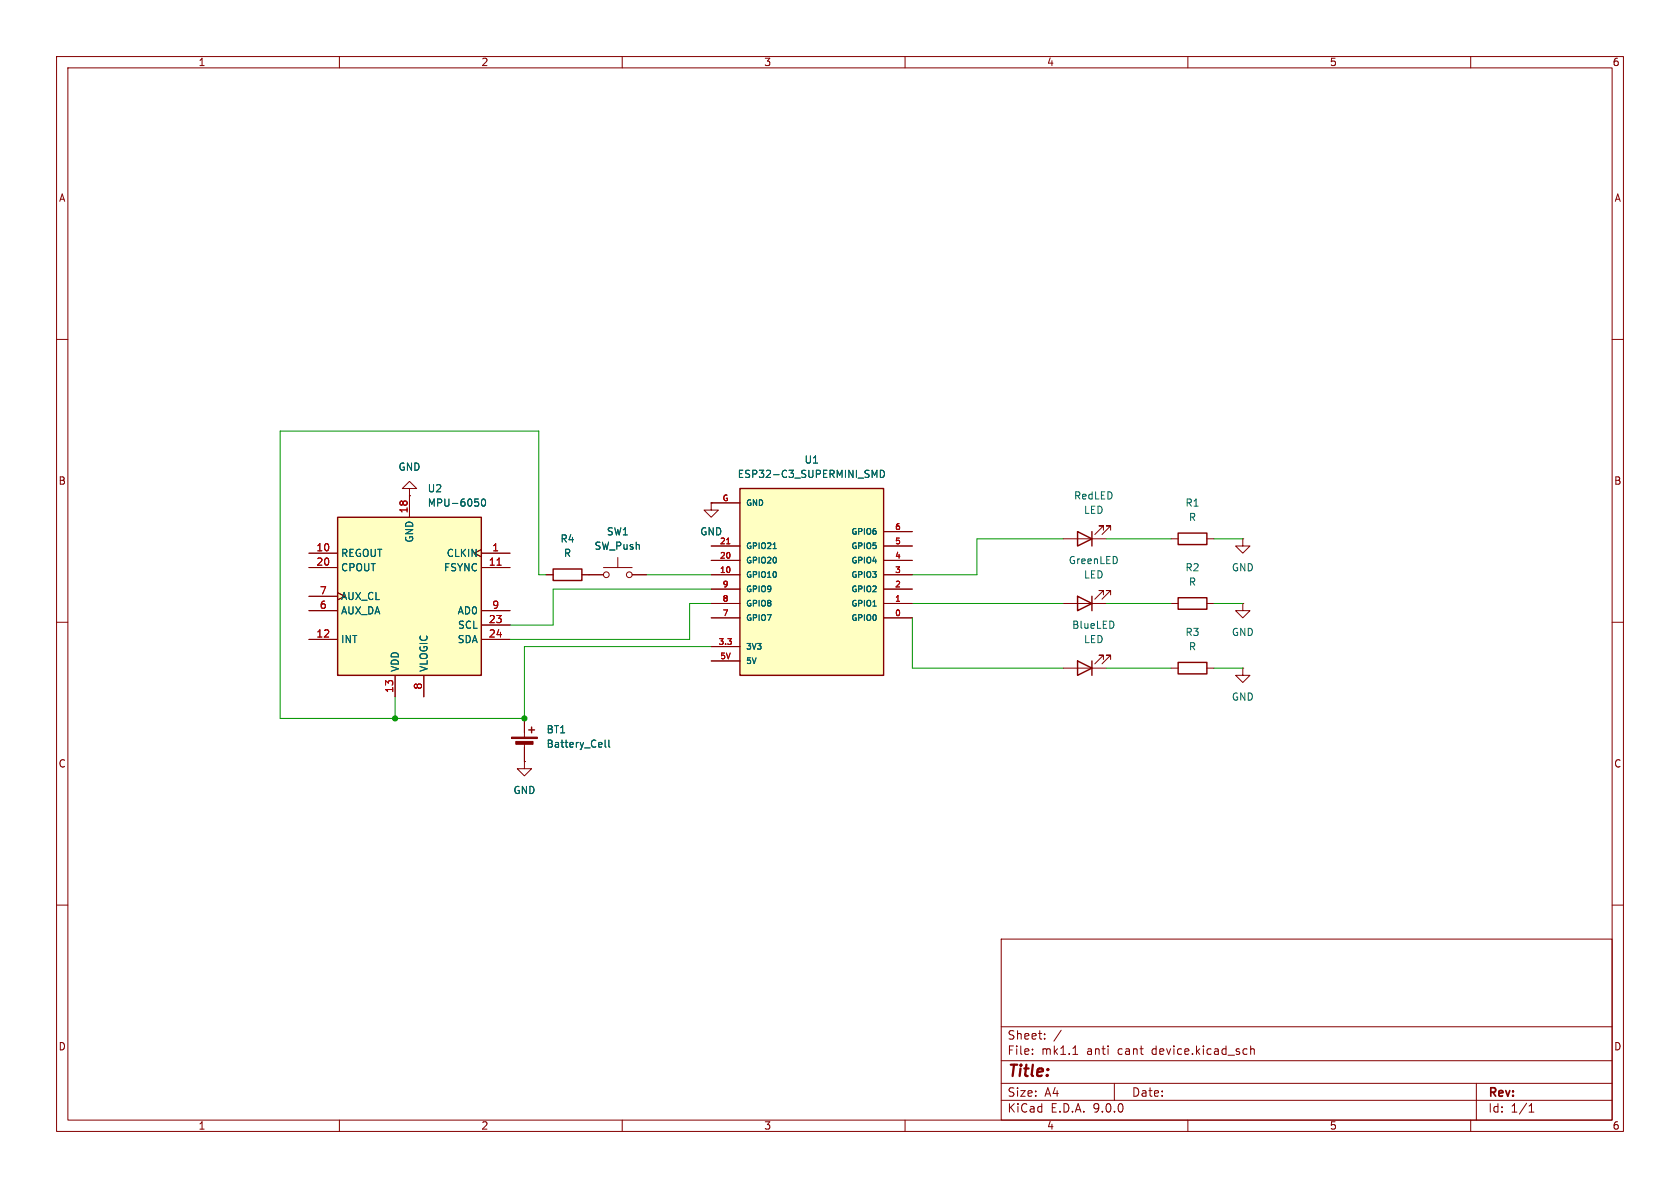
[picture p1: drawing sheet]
<svg xmlns="http://www.w3.org/2000/svg" width="297mm" height="210mm" viewBox="0 0 297 210" stroke-linecap="round" stroke-linejoin="round" font-family="sans-serif">
<g fill="none" stroke="#840000" stroke-width=".18">
<path d="M10 10h277v190h-277zM12 12h273v186h-273zM60 10v2M110 10v2M160 10v2M210 10v2M260 10v2M10 60h2M285 60h2M72.4 86.4h1.3l-1.3-1.3-1.3 1.3h1.3v1.2M72.4 87.6h.1M109.2 98.6v1.7"/>
<path d="M125.7 88.9v1.3h1.3l-1.3 1.2-1.2-1.2h1.2M125.7 88.9h.1M10 110h2M96.5 101.6h1.3M102.9 101.6h3.8M106.7 100.3h5.1M111.8 101.6h2.5M219.7 118.1v1.3h1.3l-1.3 1.3-1.3-1.3h1.3M219.7 118.1h.1M219.7 106.7v1.3h1.3l-1.3 1.2-1.3-1.2h1.3M219.7 106.7h.1M285 110h2"/>
<path d="M92.7 134.6v1.3h1.3l-1.3 1.3-1.3-1.3h1.3M92.7 134.6h.1M92.7 127v3.3M92.7 131.3v3.3M10 160h2M177 166h108v32h-108zM285 160h2M60 198v2M110 198v2M160 198v2M177 194.5h108M177 191.5h108"/>
<path d="M177 187.5h108M177 181.5h108M182.5 186.3v.1M182.5 185.5v.1M184.7 183.6v.1M184.7 182.8v.1M187.6 182.1l-1.3 2M189.7 186.4h.8M190 185.1l.1-.2v1.5M197 191.5v3M210 198v2M220.3 185.4l.2 .1"/>
<path d="M220.5 186.3l-.2 .1M221.1 184.9v1.5M221.1 185.5l.2-.1 .4 .1v.9M260 198v2M261 191.5v6.5M270.3 196.6h.9M270.3 195.5l.4-.4v1.5"/>
<circle cx="107.2" cy="101.6" r=".51"/>
<circle cx="111.3" cy="101.6" r=".51"/>
</g>
<g fill="#840000" stroke="#840000" stroke-width=".18">
<path d="M90.4 130.3h4.6v.3h-4.6z"/>
<path d="M91.2 131.1h3v.5h-3z"/>
</g>
<path d="M97.8 100.6h5.1v2h-5.1zM93.5 129h1M94 128.5v1" fill="none" stroke="#840000" stroke-width=".25"/>
<path d="M107 130.8v1.1l.2 .2M107.6 130.8v1.1l.2 .2" fill="none" stroke="#006464" stroke-width=".18"/>
<path d="M59.7 91.4h25.4v28h-25.4z" fill="#ffffc2"/>
<path d="M59.7 91.4h25.4v28h-25.4zM190.5 94l2.5 1.3-2.5 1.2zM193 94v2.5M208.3 94.2h5.1v2.1h-5.1zM190.5 116.8l2.5 1.3-2.5 1.3zM190.5 105.4l2.5 1.3-2.5 1.3zM193 105.4v2.6M193 116.8v2.6M208.3 117.1h5.1v2h-5.1zM208.3 105.7h5.1v2h-5.1z" fill="none" stroke="#840000" stroke-width=".25"/>
<g fill="none" stroke="#840000" stroke-width=".18">
<path d="M54.6 97.8h5.1M72.4 87.6v3.8M85.1 97.2l-1.3 .6 1.3 .6M85.1 97.8h5.1M188 95.3h7.6M195.1 93.7v-.7h-.8h.8l-1.6 1.5M196.3 93.7v-.7h-.7h.7l-1.5 1.5M207 95.3h1.3M213.4 95.3h1.2M219.7 95.3v1.2h1.3l-1.3 1.3-1.3-1.3h1.3M219.7 95.3h.1M54.6 113h5.1"/>
<path d="M54.6 108h5.1M54.6 100.3h5.1M54.6 105.4h5.1M69.8 119.4v3.8M74.9 119.4v3.8M85.1 113h5.1M85.1 110.5h5.1M85.1 108h5.1M85.1 100.3h5.1M188 118.1h7.6M188 106.7h7.6M195.1 116.6v-.8h-.8h.8l-1.6 1.5"/>
<path d="M195.1 105.2v-.8h-.8h.8l-1.6 1.5M196.3 116.6v-.8h-.7h.7l-1.5 1.5M196.3 105.2v-.8h-.7h.7l-1.5 1.5M207 118.1h1.3M207 106.7h1.3M213.4 118.1h1.2M213.4 106.7h1.2"/>
</g>
<path d="M87.9 99.9h.7" fill="none" stroke="#a90000" stroke-width=".18"/>
<path d="M84 88.2h.6M84.5 88.8l.1 .1-.1 .5M85.2 88.3l.2-.1a.68 .68 0 0 1 .5 .6 .68 .68 0 0 1-.5 .7l-.2-.1-.1-.4z" fill="none" stroke="#006464" stroke-width=".18"/>
<path d="M130.8 86.4h25.4v33h-25.4z" fill="#ffffc2"/>
<path d="M130.8 86.4h25.4v33h-25.4z" fill="none" stroke="#840000" stroke-width=".25"/>
<g fill="none" stroke="#840000" stroke-width=".18">
<path d="M54.6 97.8h5.1M72.4 87.6h.1M72.4 87.6v3.8M85.1 97.2l-1.3 .6 1.3 .6M85.1 97.8h5.1M125.7 88.9h.1M125.7 99.1h5.1M125.7 96.5h5.1M125.7 88.9h5.1M156.2 99.1h5.1M156.2 96.5h5.1M156.2 94h5.1"/>
<path d="M54.6 113h5.1M54.6 108h5.1M54.6 100.3h5.1M54.6 105.4h5.1M69.8 119.4v3.8M74.9 119.4v3.8M85.1 113h5.1M85.1 110.5h5.1M85.1 108h5.1M85.1 100.3h5.1M96.5 101.6h1.3M102.9 101.6h3.8"/>
<path d="M111.8 101.6h2.5M125.7 109.2h5.1M125.7 106.7h5.1M125.7 104.1h5.1M125.7 101.6h5.1M125.7 116.8h5.1M125.7 114.3h5.1M156.2 109.2h5.1M156.2 106.7h5.1M156.2 104.1h5.1M156.2 101.6h5.1M92.7 134.6h.1"/>
<path d="M92.7 127v2.5M92.7 132.1v2.5"/>
</g>
<path d="M84 88.2h.6M84.5 88.8l.1 .1-.1 .5M85.2 88.3l.2-.1a.68 .68 0 0 1 .5 .6 .68 .68 0 0 1-.5 .7l-.2-.1-.1-.4zM136.7 97h.5M154.6 84l.4-.9v1.3M155.6 83.1a.64 .64 0 0 1 .8 .7 .64 .64 0 0 1-.8 .6zM107 130.8v1.1l.2 .2M107.6 130.8v1.1l.2 .2" fill="none" stroke="#006464" stroke-width=".18"/>
<path d="M87.9 99.9h.7M128.5 96.1h.5" fill="none" stroke="#a90000" stroke-width=".18"/>
<g fill="none" stroke="#009600" stroke-width=".18">
<path d="M188 95.3h-15.3v6.3h-11.4M195.6 95.3h11.4M214.6 95.3h5.1M96.5 101.6h-1.3v-25.4h-45.7v50.8h43.2v-12.7h33M114.3 101.6h11.4M125.7 106.7h-3.8v6.3h-31.7M125.7 104.1h-27.9v6.4h-7.6M161.3 106.7h26.7M161.3 109.2v8.9h26.7M195.6 106.7h11.4M195.6 118.1h11.4M214.6 106.7h5.1"/>
<path d="M214.6 118.1h5.1M69.8 123.2v3.8"/>
</g>
<g fill="#009600" stroke="#009600" stroke-width=".18">
<circle cx="92.7" cy="127" r=".46"/>
<circle cx="69.8" cy="127" r=".46"/>
</g>
<text font-size="2.8" fill="#840000" x="178" y="190.9">Title:</text>
<g font-size="2.1" fill="#840000">
<text x="178" y="184">Sheet:</text>
<text x="178" y="186.7">File:</text>
<text x="184.1" y="186.7">mk1.1</text>
<text x="192.2" y="186.7">anti</text>
<text x="197.8" y="186.7">cant</text>
<text x="203.9" y="186.7">device.kicad_sch</text>
<text x="178" y="196.9">KiCad</text>
<text x="178" y="194.1">Size:</text>
<text x="184.7" y="194.1">A4</text>
<text x="185.7" y="196.9">E.D.A.</text>
<text x="193.3" y="196.9">9.0.0</text>
<text x="200" y="194.1">Date:</text>
<text x="263" y="194.3">Rev:</text>
<text x="263" y="196.9">Id:</text>
<text x="267.1" y="196.9">1/1</text>
</g>
<g font-size="1.8" fill="#840000">
<text x="35" y="11.9">1</text>
<text x="85" y="11.9">2</text>
<text x="135" y="11.9">3</text>
<text x="185" y="11.9">4</text>
<text x="235" y="11.9">5</text>
<text x="285" y="11.9">6</text>
<text x="10.3" y="35.9">A</text>
<text x="285.3" y="35.9">A</text>
<text x="10.3" y="85.9">B</text>
<text x="285.3" y="85.9">B</text>
<text x="10.3" y="135.9">C</text>
<text x="285.3" y="135.9">C</text>
<text x="10.3" y="185.9">D</text>
<text x="285.3" y="185.9">D</text>
<text x="35" y="199.9">1</text>
<text x="85" y="199.9">2</text>
<text x="135" y="199.9">3</text>
<text x="185" y="199.9">4</text>
<text x="235" y="199.9">5</text>
<text x="285" y="199.9">6</text>
</g>
<g font-size="1.8" fill="#006464">
<text x="70.4" y="83.4">GND</text>
<text x="142.1" y="82.1">U1</text>
<text x="75.5" y="89.8">MPU-6050</text>
<text x="75.5" y="87.2">U2</text>
<text x="130.3" y="84.7">ESP32-C3_SUPERMINI_SMD</text>
<text x="189.8" y="88.5">RedLED</text>
<text x="209.5" y="89.8">R1</text>
<text x="107.2" y="94.8">SW1</text>
<text x="123.7" y="94.8">GND</text>
<text x="191.5" y="91">LED</text>
<text x="210.1" y="92.3">R</text>
<text x="60.2" y="101.2">CPOUT</text>
<text x="60.2" y="98.7">REGOUT</text>
<text x="73.3" y="96" transform="rotate(-90 73.3 96)">GND</text>
<text x="78.4" y="101.2">FSYNC</text>
<text x="78.9" y="98.7">CLKIN</text>
<text x="99" y="96.1">R4</text>
<text x="99.6" y="98.7">R</text>
<text x="105" y="97.4">SW_Push</text>
<text x="188.8" y="99.9">GreenLED</text>
<text x="209.5" y="101.2">R2</text>
<text x="217.7" y="101.2">GND</text>
<text x="60.2" y="106.3">AUX_CL</text>
<text x="191.5" y="102.5">LED</text>
<text x="210.1" y="103.7">R</text>
<text x="60.2" y="113.9">INT</text>
<text x="60.2" y="108.8">AUX_DA</text>
<text x="80.8" y="113.9">SDA</text>
<text x="80.8" y="108.8">AD0</text>
<text x="80.9" y="111.4">SCL</text>
<text x="189.4" y="111.4">BlueLED</text>
<text x="191.5" y="113.9">LED</text>
<text x="209.5" y="112.6">R3</text>
<text x="217.7" y="112.6">GND</text>
<text x="70.7" y="118.9" transform="rotate(-90 70.7 118.9)">VDD</text>
<text x="75.8" y="118.9" transform="rotate(-90 75.8 118.9)">VLOGIC</text>
<text x="210.1" y="115.2">R</text>
<text x="217.7" y="124.1">GND</text>
<text x="96.5" y="129.8">BT1</text>
<text x="96.5" y="132.4">Battery_Cell</text>
<text x="90.7" y="140.6">GND</text>
</g>
<g font-size="1.8" fill="#a90000">
<text x="72.1" y="90.8" transform="rotate(-90 72.1 90.8)">18</text>
<text x="55.8" y="100.1">20</text>
<text x="55.8" y="97.5">10</text>
<text x="86.3" y="100.1">11</text>
<text x="86.9" y="97.5">1</text>
<text x="56.4" y="107.7">6</text>
<text x="56.4" y="105.2">7</text>
<text x="86.9" y="107.7">9</text>
<text x="55.8" y="112.8">12</text>
<text x="86.3" y="112.8">24</text>
<text x="86.3" y="110.2">23</text>
<text x="69.6" y="122.6" transform="rotate(-90 69.6 122.6)">13</text>
<text x="74.7" y="122" transform="rotate(-90 74.7 122)">8</text>
</g>
<g font-size="1.4" fill="#a90000">
<text x="127.6" y="88.6">G</text>
<text x="158.1" y="93.7">6</text>
<text x="127.2" y="101.3">10</text>
<text x="127.2" y="98.8">20</text>
<text x="127.2" y="96.3">21</text>
<text x="158.1" y="101.3">3</text>
<text x="158.1" y="98.8">4</text>
<text x="158.1" y="96.3">5</text>
<text x="127.7" y="106.4">8</text>
<text x="127.7" y="103.9">9</text>
<text x="158.1" y="106.4">1</text>
<text x="158.1" y="103.9">2</text>
<text x="127.7" y="109">7</text>
<text x="158.1" y="109">0</text>
<text x="126.9" y="114">3.3</text>
<text x="127.2" y="116.6">5V</text>
</g>
<g font-size="1.4" fill="#006464">
<text x="131.8" y="89.6">GND</text>
<text x="150.4" y="94.7">GPIO6</text>
<text x="131.8" y="99.8">GPIO20</text>
<text x="131.8" y="97.3">GPIO21</text>
<text x="150.4" y="99.8">GPIO4</text>
<text x="150.4" y="97.3">GPIO5</text>
<text x="131.8" y="107.4">GPIO8</text>
<text x="131.8" y="104.9">GPIO9</text>
<text x="131.8" y="102.3">GPIO10</text>
<text x="150.4" y="107.4">GPIO1</text>
<text x="150.4" y="104.9">GPIO2</text>
<text x="150.4" y="102.3">GPIO3</text>
<text x="131.8" y="110">GPIO7</text>
<text x="150.4" y="110">GPIO0</text>
<text x="131.8" y="117.6">5V</text>
<text x="131.8" y="115">3V3</text>
</g>
</svg>
